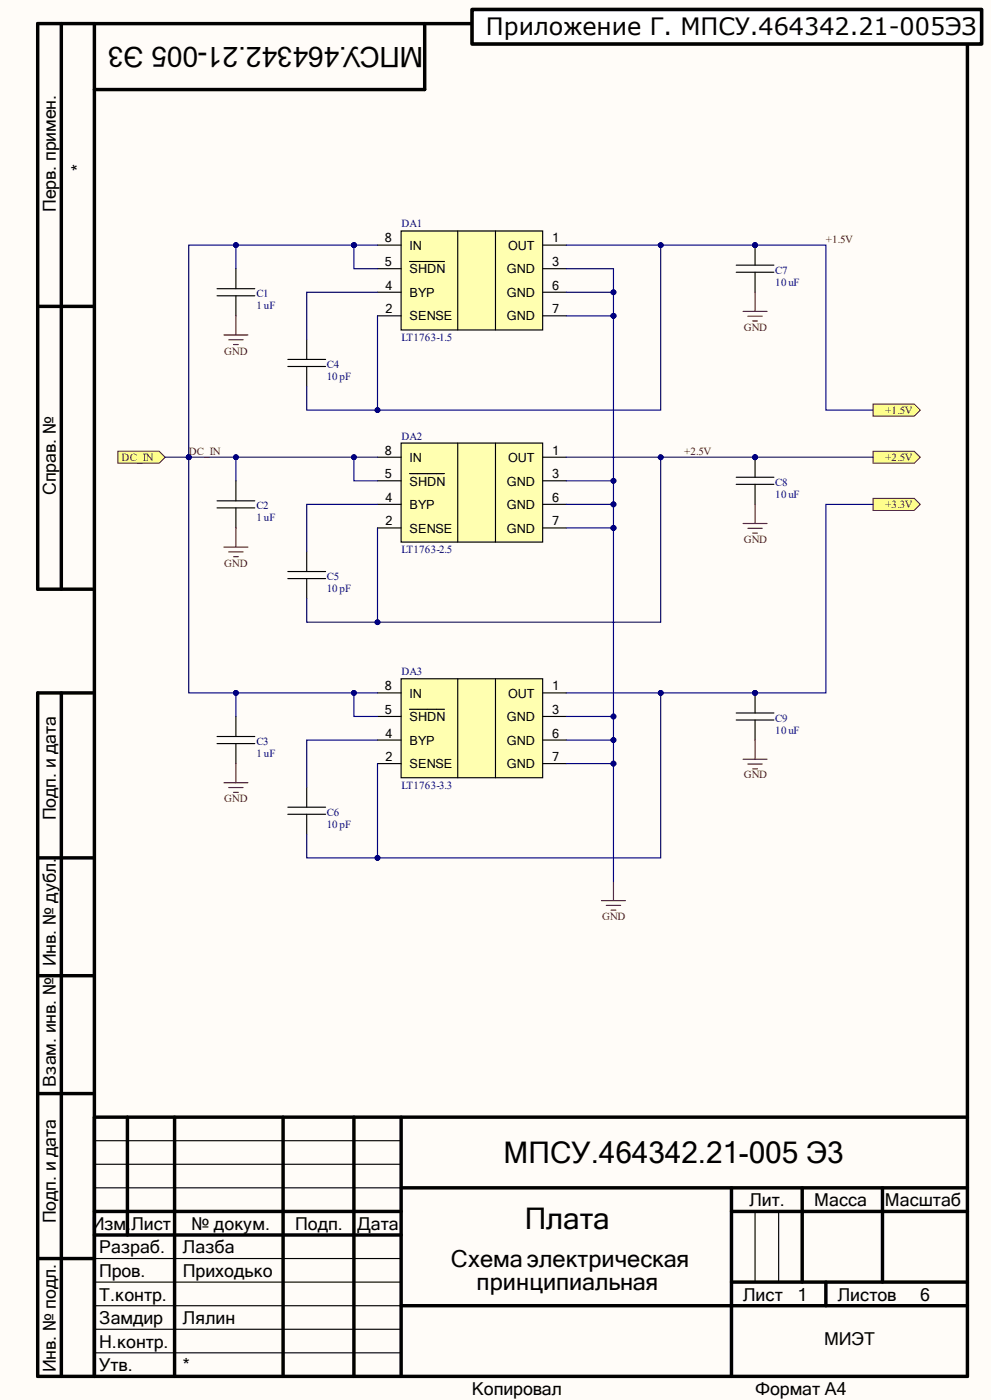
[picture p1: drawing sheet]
<svg xmlns="http://www.w3.org/2000/svg" width="146mm" height="207mm" viewBox="0 0 146 207" stroke-linecap="round" stroke-linejoin="round" font-family="sans-serif">
<g fill="#fffcf8">
<path d="M0 0h146.2v206.5h-146.2z" fill-rule="evenodd"/>
<path d="M0 0h146.2v206.5h-146.2z" fill-rule="evenodd"/>
</g>
<g fill="none" stroke="#000" stroke-width=".51">
<path d="M9 3.5v83.4M13.9 3.5h-8.3v83.4h8.3M62.6 3.5v9.7h-48.7M5.6 45.2h8.3M9 102.2v100.8M13.9 102.2h-8.3v100.8h137.1v-199.5h-128.8v199.5M5.6 126.6h8.3M5.6 143.9h8.3M5.6 161.3h8.3M13.9 164.8h128.8M13.9 178.7h45.3M18.8 164.8v17.4"/>
<path d="M25.8 164.8v38.2M41.8 164.8v38.2M52.2 164.8v38.2M59.2 175.2h83.5M59.2 164.8v38.2M107.9 178.7h34.8M107.9 175.2v27.8M118.3 175.2v13.9M130.2 175.2v13.9M5.6 185.7h8.3M13.9 182.2h45.3M59.2 192.6h83.5"/>
<path d="M107.9 189.1h34.8M121.8 189.1v3.5"/>
</g>
<path d="M13.9 168.3h45.3M13.9 175.2h45.3M13.9 171.7h45.3M111.4 178.7v10.4M114.8 178.7v10.4M13.9 199.6h45.3M13.9 196.1h45.3M13.9 192.6h45.3M13.9 189.1h45.3M13.9 185.7h45.3" fill="none" stroke="#000" stroke-width=".17"/>
<g fill="#ffff80" stroke="#800000" stroke-width=".15">
<path d="M17.4 66.6h6.1l.9 .8-.9 .9h-6.1z" fill-rule="evenodd"/>
<path d="M128.8 66.6h6l.9 .8-.9 .9h-6z" fill-rule="evenodd"/>
<path d="M128.8 73.5h6l.9 .9-.9 .9h-6z" fill-rule="evenodd"/>
<path d="M128.8 59.6h6l.9 .9-.9 .9h-6z" fill-rule="evenodd"/>
</g>
<path d="M59.2 34.1h20.8v14.6h-20.8z" fill-rule="evenodd" fill="#ffffb0"/>
<path d="M55.7 36.2h3.5M55.7 39.6h3.5M59.2 34.1h20.8v14.6h-20.8zM60.4 38.6h5.2M67.5 34.1v14.6M73.1 34.1v14.6M80 36.2h3.5M80 39.6h3.5M55.7 46.6h3.5M55.7 43.1h3.5M80 46.6h3.5M80 43.1h3.5" fill="none" stroke="#000" stroke-width=".17"/>
<path d="M59.2 65.4h20.8v14.6h-20.8z" fill-rule="evenodd" fill="#ffffb0"/>
<path d="M55.7 67.4h3.5M55.7 77.9h3.5M55.7 74.4h3.5M55.7 70.9h3.5M59.2 65.4h20.8v14.6h-20.8zM60.4 69.9h5.2M67.5 65.4v14.6M73.1 65.4v14.6M80 67.4h3.5M80 77.9h3.5M80 74.4h3.5M80 70.9h3.5" fill="none" stroke="#000" stroke-width=".17"/>
<path d="M59.2 100.1h20.8v14.6h-20.8z" fill-rule="evenodd" fill="#ffffb0"/>
<g fill="none" stroke="#000" stroke-width=".17">
<path d="M34.8 39.6v3M108.6 39.1h5.5M111.4 36.2v2.9M32 43.6h5.6M32 42.6h5.6M34.8 43.6v3M42.5 54.1h5.5M42.5 53h5.5M45.2 50.1v2.9M45.2 54.1v2.9M108.6 40.2h5.5M111.4 40.2v2.9"/>
<path d="M32 74.9h5.6M32 73.9h5.6M34.8 70.9v3M34.8 74.9v3M108.6 71.4h5.5M108.6 70.4h5.5M111.4 67.4v3M111.4 71.4v3M42.5 85.4h5.5M42.5 84.3h5.5M45.2 81.4v2.9M45.2 85.4v2.9"/>
<path d="M32 109.7h5.6M32 108.6h5.6M34.8 105.7v2.9M34.8 109.7v2.9M42.5 119.1h5.5M45.2 116.1v3M55.7 102.2h3.5M55.7 112.6h3.5M55.7 109.2h3.5M55.7 105.7h3.5M59.2 100.1h20.8v14.6h-20.8zM60.4 104.6h5.2"/>
<path d="M67.5 100.1v14.6M73.1 100.1v14.6M80 102.2h3.5M80 112.6h3.5M80 109.2h3.5M80 105.7h3.5M108.6 106.2h5.5M108.6 105.2h5.5M111.4 102.2v3M111.4 106.2v3M42.5 120.1h5.5M45.2 120.1v3"/>
</g>
<g fill="none" stroke="#800000" stroke-width=".17">
<path d="M33 49.4h3.6M33.7 50.1h2.2M34.4 50.8h.7M34.8 46.6v2.8M109.6 45.9h3.5M110.3 46.6h2.1M111 47.4h.7M111.4 43.1v2.8M34.8 77.9v2.8M109.6 77.2h3.5M110.3 77.9h2.1M111 78.6h.7"/>
<path d="M111.4 74.4v2.8M33 80.7h3.6M33.7 81.4h2.2M34.4 82.1h.7M33 115.5h3.6M33.7 116.2h2.2M34.4 116.9h.7M34.8 112.6v2.9M109.6 112h3.5M110.3 112.7h2.1M111 113.4h.7M111.4 109.2v2.8"/>
<path d="M88.7 132.9h3.5M89.4 133.6h2.1M90.1 134.3h.7M90.5 130v2.9"/>
</g>
<g fill="#000080" stroke="#000080" stroke-width=".15">
<circle cx="111.4" cy="36.2" r=".35"/>
<circle cx="111.4" cy="67.5" r=".35"/>
<circle cx="111.4" cy="102.2" r=".35"/>
<circle cx="90.5" cy="46.6" r=".35"/>
<circle cx="90.5" cy="43.1" r=".35"/>
<circle cx="90.5" cy="77.9" r=".35"/>
<circle cx="90.5" cy="74.4" r=".35"/>
<circle cx="90.5" cy="70.9" r=".35"/>
<circle cx="90.5" cy="112.6" r=".35"/>
<circle cx="90.5" cy="109.2" r=".35"/>
<circle cx="90.5" cy="105.7" r=".35"/>
<circle cx="55.7" cy="60.5" r=".35"/>
<circle cx="97.5" cy="36.2" r=".35"/>
<circle cx="55.7" cy="91.8" r=".35"/>
<circle cx="97.4" cy="67.5" r=".35"/>
<circle cx="55.7" cy="126.6" r=".35"/>
<circle cx="97.4" cy="102.2" r=".35"/>
<circle cx="34.8" cy="36.2" r=".35"/>
<circle cx="52.2" cy="36.2" r=".35"/>
<circle cx="27.8" cy="67.4" r=".35"/>
<circle cx="34.8" cy="67.4" r=".35"/>
<circle cx="52.2" cy="67.4" r=".35"/>
<circle cx="34.8" cy="102.2" r=".35"/>
<circle cx="52.2" cy="102.2" r=".35"/>
</g>
<g fill="none" stroke="#000080" stroke-width=".17">
<path d="M34.8 36.2h-7v31.2h-3.4M52.2 36.2h-17.4v3.4M52.2 36.2v3.4h3.5M52.2 36.2h3.5M83.5 39.6h7v7M83.5 36.2h38.3v24.3h7M97.4 36.2v24.3h-52.2v-3.5M55.7 43.1h-10.5v7M55.7 46.6v13.9M83.5 46.6h7M83.5 43.1h7M90.5 46.6v83.4"/>
<path d="M34.8 67.4v3.5M52.2 67.4v3.5h3.5M55.7 74.4h-10.5v7M55.7 67.4h-27.9v34.8h27.9M55.7 77.9v13.9M83.5 77.9h7M83.5 74.4h7M83.5 70.9h7M83.5 67.4h45.3M97.4 67.4v24.4h-52.2v-3.5M128.8 74.4h-7v27.8h-38.3M34.8 102.2v3.5"/>
<path d="M52.2 102.2v3.5h3.5M55.7 109.2h-10.5v6.9M55.7 112.6v14M83.5 112.6h7M83.5 109.2h7M83.5 105.7h7M97.4 102.2v24.4h-52.2v-3.5"/>
</g>
<path d="M69.6 1.4h75.2v5.1h-75.2z" fill="#fff" stroke="#000" stroke-width=".53"/>
<g font-size="4.4">
<text x="74.3" y="171.6">МПСУ.464342.21-005 Э3</text>
<text x="77.4" y="181.3">Плата</text>
</g>
<text font-size="4.1" x="62.4" y="6.9" transform="rotate(180 62.4 6.9)">МПСУ.464342.21-005 Э3</text>
<g font-size="3.5">
<text x="71.7" y="5.1">Приложение Г. МПСУ.464342.21-005ЭЗ</text>
<text x="66.5" y="186.9">Схема электрическая</text>
<text x="70.3" y="190.4">принципиальная</text>
</g>
<g font-size="2.6">
<text x="12.4" y="25.2" transform="rotate(-90 12.4 25.2)">*</text>
<text x="8.2" y="31.3" transform="rotate(-90 8.2 31.3)">Перв. примен.</text>
<text x="8.2" y="73" transform="rotate(-90 8.2 73)">Справ. №</text>
<text x="8.2" y="121" transform="rotate(-90 8.2 121)">Подп. и дата</text>
<text x="8.2" y="142.5" transform="rotate(-90 8.2 142.5)">Инв. № дубл.</text>
<text x="8.2" y="160.3" transform="rotate(-90 8.2 160.3)">Взам. инв. №</text>
<text x="110.5" y="177.9">Лит.</text>
<text x="120.1" y="177.9">Масса</text>
<text x="130.5" y="177.9">Масштаб</text>
<text x="8.2" y="180.5" transform="rotate(-90 8.2 180.5)">Подп. и дата</text>
<text x="13.5" y="181.4">Изм.</text>
<text x="14.6" y="184.9">Разраб.</text>
<text x="19.4" y="181.4">Лист</text>
<text x="27" y="184.9">Лазба</text>
<text x="28.3" y="181.4">№ докум.</text>
<text x="43.6" y="181.4">Подп.</text>
<text x="52.7" y="181.4">Дата</text>
<text x="14.6" y="188.3">Пров.</text>
<text x="14.6" y="191.9">Т.контр.</text>
<text x="27" y="188.3">Приходько</text>
<text x="109.6" y="191.9">Лист</text>
<text x="117.6" y="191.9">1</text>
<text x="123.6" y="191.9">Листов</text>
<text x="135.7" y="191.9">6</text>
<text x="14.6" y="195.3">Замдир</text>
<text x="27" y="195.3">Лялин</text>
<text x="8.2" y="202.4" transform="rotate(-90 8.2 202.4)">Инв. № подл.</text>
<text x="14.6" y="202.3">Утв.</text>
<text x="14.6" y="198.8">Н.контр.</text>
<text x="27" y="202.3">*</text>
<text x="121.5" y="198.5">МИЭТ</text>
<text x="69.6" y="205.7">Копировал</text>
<text x="111.4" y="205.7">Формат А4</text>
</g>
<g font-size="1.9">
<text x="56.8" y="35.8">8</text>
<text x="81.5" y="35.8">1</text>
<text x="56.8" y="39.3">5</text>
<text x="60.4" y="40.3">SHDN</text>
<text x="60.4" y="36.9">IN</text>
<text x="74.8" y="40.3">GND</text>
<text x="74.9" y="36.9">OUT</text>
<text x="81.5" y="39.3">3</text>
<text x="56.8" y="46.2">2</text>
<text x="56.8" y="42.8">4</text>
<text x="60.4" y="47.2">SENSE</text>
<text x="60.4" y="43.8">BYP</text>
<text x="74.8" y="43.8">GND</text>
<text x="74.8" y="47.2">GND</text>
<text x="81.5" y="42.8">6</text>
<text x="81.5" y="46.2">7</text>
<text x="56.8" y="70.6">5</text>
<text x="56.8" y="67.1">8</text>
<text x="60.4" y="71.7">SHDN</text>
<text x="60.4" y="68.1">IN</text>
<text x="74.8" y="71.7">GND</text>
<text x="74.9" y="68.1">OUT</text>
<text x="81.5" y="67.1">1</text>
<text x="81.5" y="70.6">3</text>
<text x="56.8" y="77.5">2</text>
<text x="56.8" y="74">4</text>
<text x="60.4" y="75.1">BYP</text>
<text x="74.8" y="75.1">GND</text>
<text x="81.5" y="74">6</text>
<text x="81.5" y="77.5">7</text>
<text x="60.4" y="78.6">SENSE</text>
<text x="74.8" y="78.6">GND</text>
<text x="56.8" y="101.8">8</text>
<text x="81.5" y="101.8">1</text>
<text x="56.8" y="105.3">5</text>
<text x="60.4" y="106.4">SHDN</text>
<text x="60.4" y="102.9">IN</text>
<text x="74.8" y="106.4">GND</text>
<text x="74.9" y="102.9">OUT</text>
<text x="81.5" y="105.3">3</text>
<text x="56.8" y="112.3">2</text>
<text x="56.8" y="108.8">4</text>
<text x="60.4" y="113.3">SENSE</text>
<text x="60.4" y="109.8">BYP</text>
<text x="74.8" y="109.8">GND</text>
<text x="74.8" y="113.3">GND</text>
<text x="81.5" y="108.8">6</text>
<text x="81.5" y="112.3">7</text>
</g>
<g font-size="1.6" fill="#000080">
<text x="59.2" y="33.6">DA1</text>
<text x="114.3" y="40.4">C7</text>
<text x="37.8" y="43.9">C1</text>
<text x="37.8" y="45.6">1 uF</text>
<text x="114.3" y="42.2">10 uF</text>
<text x="59.2" y="50.3">LT1763-1.5</text>
<text x="48.2" y="54.3">C4</text>
<text x="48.2" y="56">10 pF</text>
<text x="59.2" y="64.9">DA2</text>
<text x="114.3" y="71.7">C8</text>
<text x="37.8" y="75.1">C2</text>
<text x="37.8" y="76.9">1 uF</text>
<text x="114.3" y="73.4">10 uF</text>
<text x="59.2" y="81.6">LT1763-2.5</text>
<text x="48.2" y="85.6">C5</text>
<text x="48.2" y="87.4">10 pF</text>
<text x="59.2" y="99.6">DA3</text>
<text x="114.3" y="106.5">C9</text>
<text x="37.8" y="109.9">C3</text>
<text x="37.8" y="111.7">1 uF</text>
<text x="114.3" y="108.2">10 uF</text>
<text x="59.2" y="116.3">LT1763-3.3</text>
<text x="48.2" y="120.3">C6</text>
<text x="48.2" y="122.1">10 pF</text>
</g>
<g font-size="1.6" fill="#800000">
<text x="121.8" y="35.8">+1.5V</text>
<text x="33.1" y="52.3">GND</text>
<text x="109.7" y="48.8">GND</text>
<text x="130.6" y="61.1">+1.5V</text>
<text x="17.9" y="68">DC_IN</text>
<text x="27.8" y="67.1">DC_IN</text>
<text x="100.9" y="67.1">+2.5V</text>
<text x="130.6" y="68">+2.5V</text>
<text x="130.6" y="75">+3.3V</text>
<text x="33.1" y="83.6">GND</text>
<text x="109.7" y="80.1">GND</text>
<text x="33.1" y="118.3">GND</text>
<text x="109.7" y="114.8">GND</text>
<text x="88.8" y="135.7">GND</text>
</g>
</svg>
